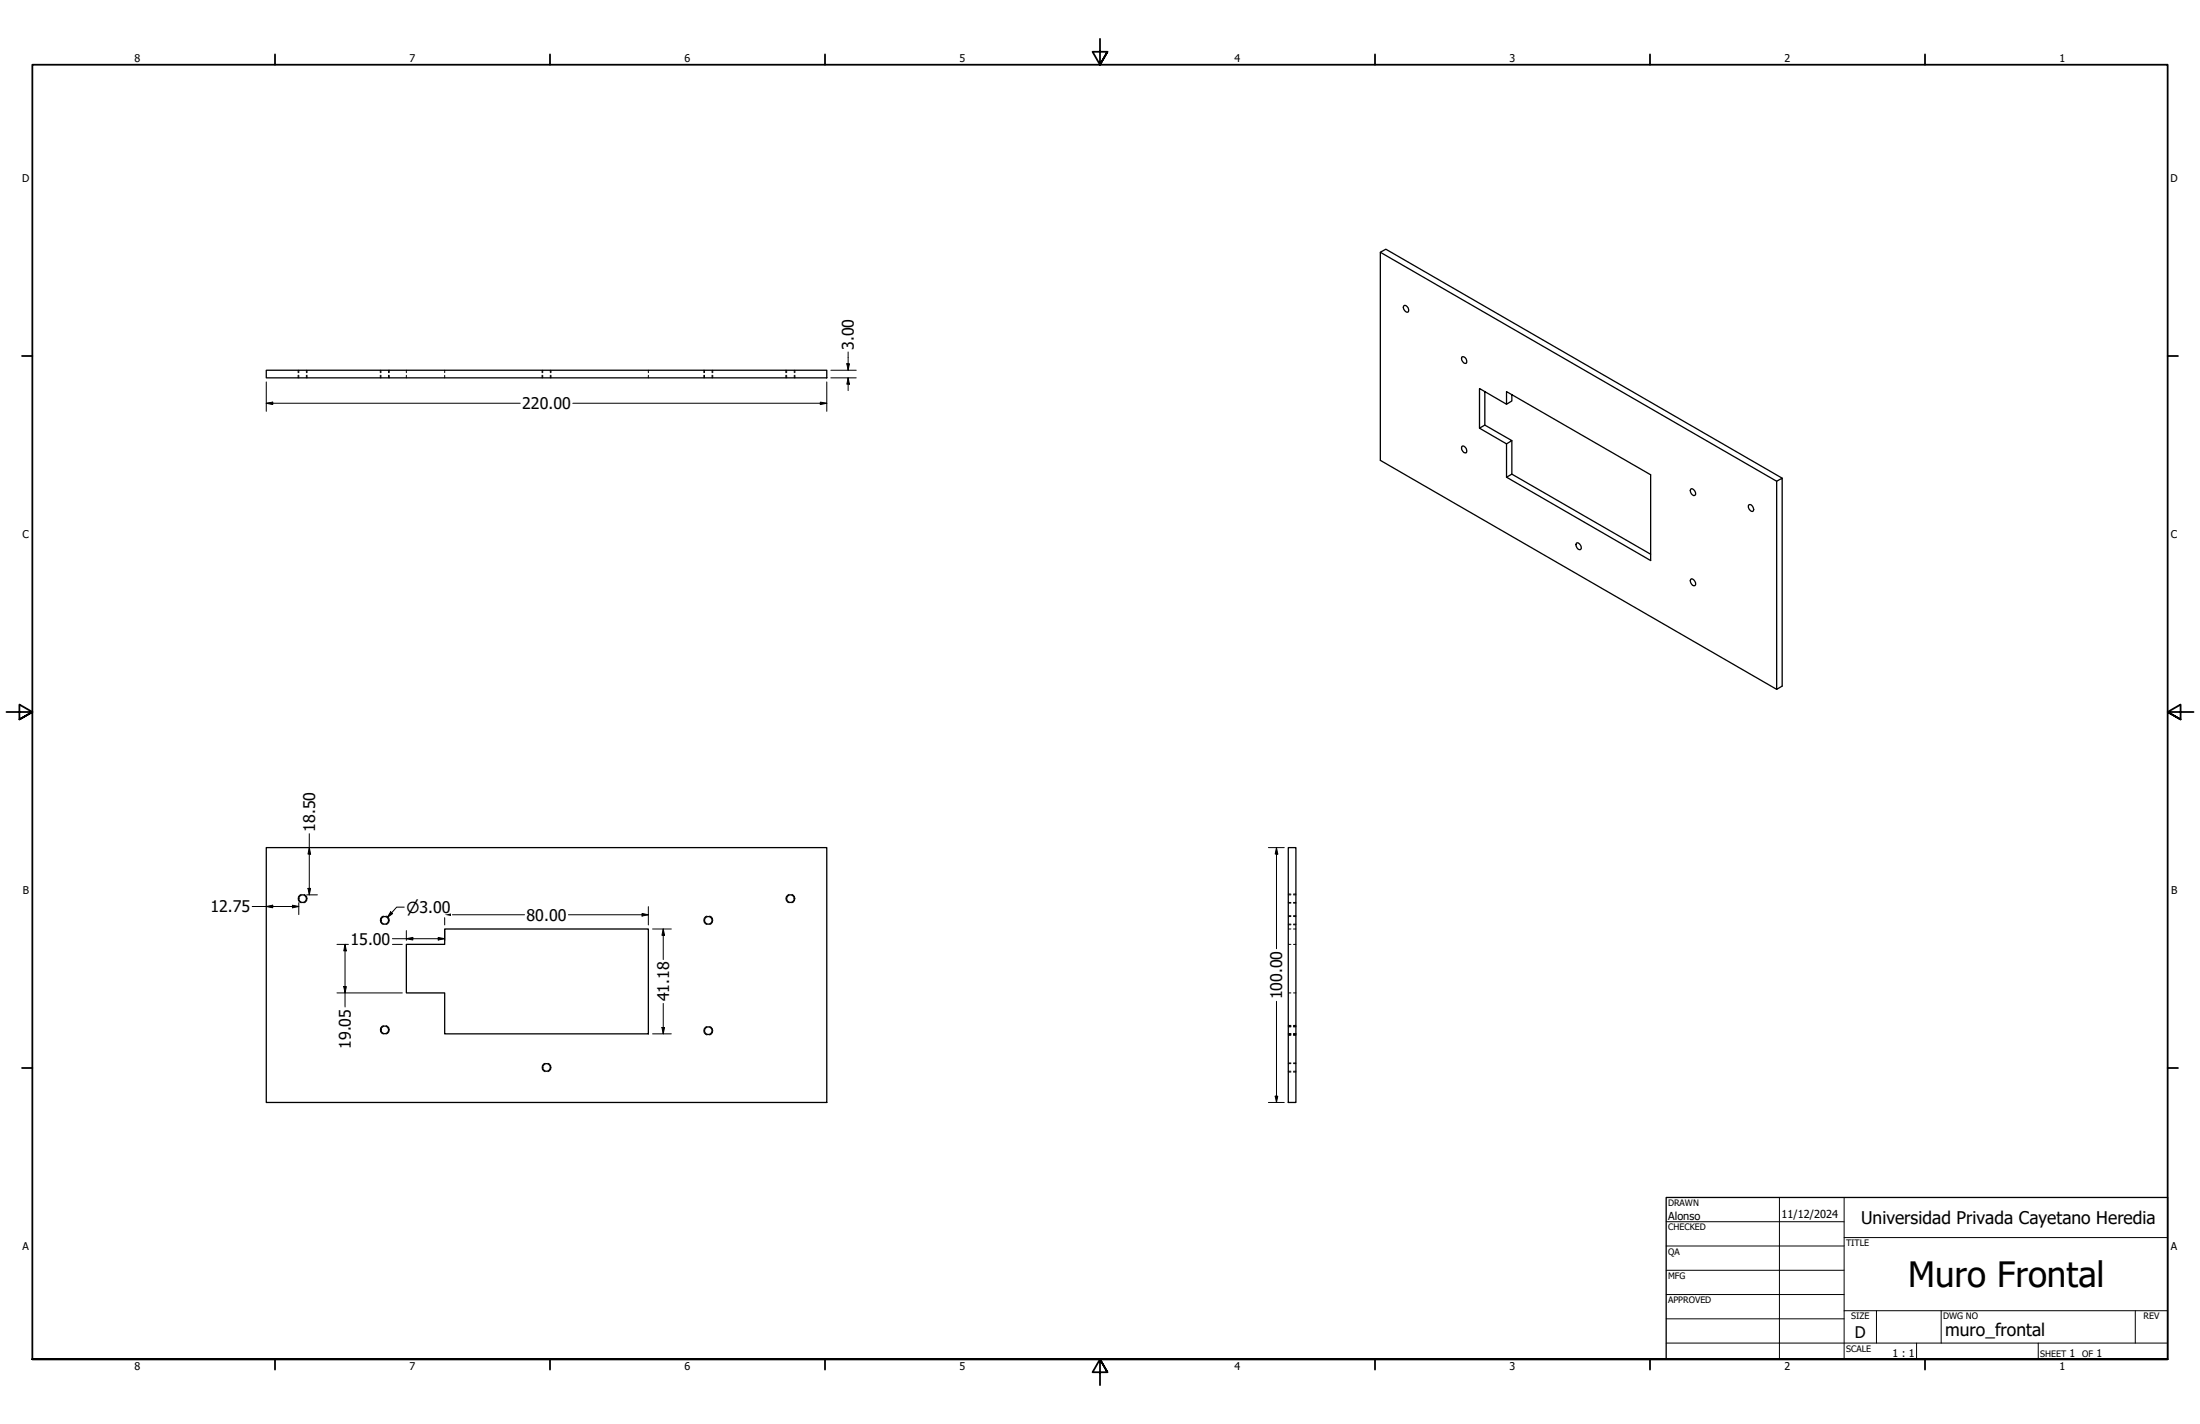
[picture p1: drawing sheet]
<svg xmlns="http://www.w3.org/2000/svg" width="864mm" height="559mm" viewBox="0 0 864 559" stroke-linecap="round" stroke-linejoin="round" font-family="sans-serif">
<!-- layer: Hidden Narrow (ANSI) -->
<g fill="none" stroke="#000" stroke-width=".39">
<path d="M117 145.3v.9M117 147.3v1M120.5 145.3v.9M120.5 147.3v1M149.3 145.3v.9M149.3 147.3v1M152.8 145.3v.9M152.8 147.3v1M212.8 145.3v.9M212.8 147.3v1M216.3 145.3v.9M216.3 147.3v1"/>
<path d="M276.3 145.3v.9M276.3 147.3v1M279.8 145.3v.9M279.8 147.3v1M308.5 145.3v.9M308.5 147.3v1M312 145.3v.9M312 147.3v1M118.2 351a1.73 1.73 0 0 0-1.2 1.6 1.73 1.73 0 0 0 1.2 1.7M119.3 351a1.73 1.73 0 0 1 1.2 1.6 1.73 1.73 0 0 1-1.2 1.7M150.5 359.5a1.73 1.73 0 0 0-1.2 1.6 1.73 1.73 0 0 0 1.2 1.7M151.6 359.5a1.73 1.73 0 0 1 1.2 1.6 1.73 1.73 0 0 1-1.2 1.7"/>
<path d="M277.5 359.5a1.73 1.73 0 0 0-1.2 1.6 1.73 1.73 0 0 0 1.2 1.7M278.6 359.5a1.73 1.73 0 0 1 1.2 1.6 1.73 1.73 0 0 1-1.2 1.7M309.8 351a1.71 1.71 0 0 0-1.3 1.6 1.71 1.71 0 0 0 1.3 1.7M310.8 351a1.73 1.73 0 0 1 1.2 1.6 1.73 1.73 0 0 1-1.2 1.7M505.7 354.4h1M505.7 350.8h1M505.7 359.3h1M507.7 354.4h1M507.7 350.8h1M507.7 359.3h1M505.7 362.9h1M507.7 362.9h1"/>
<path d="M150.5 402.5a1.73 1.73 0 0 0-1.2 1.6 1.73 1.73 0 0 0 1.2 1.7M151.6 402.5a1.73 1.73 0 0 1 1.2 1.6 1.73 1.73 0 0 1-1.2 1.7M214 417.3a1.73 1.73 0 0 0-1.2 1.6 1.73 1.73 0 0 0 1.2 1.7M215.1 417.3a1.73 1.73 0 0 1 1.2 1.6 1.73 1.73 0 0 1-1.2 1.7M277.5 402.8a1.73 1.73 0 0 0-1.2 1.7 1.73 1.73 0 0 0 1.2 1.6M278.6 402.8a1.73 1.73 0 0 1 1.2 1.7 1.73 1.73 0 0 1-1.2 1.6M505.7 417.1h1M505.7 402.4h1M505.7 405.9h1M505.7 402.7h1M505.7 406.3h1M507.7 417.1h1"/>
<path d="M507.7 402.4h1M507.7 405.9h1M507.7 402.7h1M507.7 406.3h1M505.7 420.7h1M507.7 420.7h1"/>
</g>
<!-- layer: Visible (ANSI) -->
<g fill="none" stroke="#000" stroke-width=".51">
<path d="M541.8 99l155.6 89.8 2.2-1.2v81.6l-2.2 1.3v-81.7M551 120.1l.4-.3a1.83 1.83 0 0 1 1.4 2.6 1.78 1.78 0 0 1-1.8-2.3zM104.5 145.3h220v3h-220zM573.8 140.1l.4-.1a1.79 1.79 0 0 1 1.4 2.6 1.87 1.87 0 0 1-1.8-2.5zM582.9 153.7v13.1l-2.1 1.2v-15.5l10.6 6.1M593.5 154.9v2.5l-2.1 1.2v-4.9l56.6 32.6v33.7l-56.6-32.7M573.8 175.3l.4-.3a1.86 1.86 0 0 1 1.4 2.7 1.87 1.87 0 0 1-1.8-2.4zM582.9 166.8l10.6 6.1-2.1 1.3-10.6-6.2M593.5 172.9v13.2l-2.1 1.2v-13.1M593.5 186.1l54.5 31.4M663.6 192l.4-.2a1.83 1.83 0 0 1 1.4 2.6 1.72 1.72 0 0 1-1.8-2.4zM686.6 198.1a1.65 1.65 0 0 1 1.5 .8 1.65 1.65 0 0 1-.1 1.8 1.86 1.86 0 0 1-1.4-2.6z"/>
<path d="M699.6 187.6l-155.6-89.8-2.2 1.2v81.7l155.6 89.8M618.7 213.2l.4-.2a1.86 1.86 0 0 1 1.4 2.6 1.8 1.8 0 0 1-1.8-2.4zM663.6 227.4l.4-.3a1.86 1.86 0 0 1 1.4 2.7 1.8 1.8 0 0 1-1.8-2.4zM104.5 332.6h220v100h-220zM505.7 332.6h3v100h-3zM159.5 370.6h15.1v-6h79.9v41.1h-79.9v-16.1h-15.1z"/>
<circle cx="118.8" cy="352.6" r="1.49"/>
<circle cx="310.3" cy="352.6" r="1.49"/>
<circle cx="151" cy="361.2" r="1.49"/>
<circle cx="278" cy="361.2" r="1.49"/>
<circle cx="151" cy="404.1" r="1.49"/>
<circle cx="214.5" cy="418.9" r="1.49"/>
<circle cx="278" cy="404.5" r="1.49"/>
</g>
<!-- layer: Hidden (ANSI) -->
<g fill="none" stroke="#000" stroke-width=".39">
<path d="M117.3 145.3v.9M117.3 147.3v1M120.3 145.3v.9M120.3 147.3v1M149.5 145.3v.9M149.5 147.3v1M152.5 145.3v.9M152.5 147.3v1M159.5 145.3v.9M159.5 147.3v1M174.6 145.3v.9M174.6 147.3v1"/>
<path d="M213 145.3v.9M213 147.3v1M216 145.3v.9M216 147.3v1M254.5 145.3v.9M254.5 147.3v1M276.5 145.3v.9M276.5 147.3v1M279.5 145.3v.9M279.5 147.3v1M308.8 145.3v.9M308.8 147.3v1"/>
<path d="M311.8 145.3v.9M311.8 147.3v1M505.7 359.7h1M505.7 354.1h1M505.7 351.2h1M507.7 359.7h1M507.7 354.1h1M507.7 351.2h1M505.7 364.6h1M505.7 370.6h1M505.7 362.6h1M507.7 364.6h1"/>
<path d="M507.7 370.6h1M507.7 362.6h1M505.7 389.6h1M507.7 389.6h1M505.7 405.7h1M505.7 402.7h1M505.7 405.6h1M505.7 403h1M505.7 406h1M505.7 417.4h1M507.7 405.7h1M507.7 402.7h1"/>
<path d="M507.7 405.6h1M507.7 403h1M507.7 406h1M507.7 417.4h1M505.7 420.4h1M507.7 420.4h1"/>
</g>
<!-- layer: Border (ANSI) -->
<g fill="none" stroke="#000" stroke-width=".7">
<path d="M431.8 15.2v10.2l-2.9-5.1h5.8l-2.9 5.1 2.9-5.1M107.9 21.3v4.1M215.9 21.3v4.1M323.8 21.3v4.1M539.8 21.3v4.1M647.7 21.3v4.1M755.6 21.3v4.1M8.6 139.7h4.1M850.9 139.7h4.1M2.5 279.4h10.2l-5.1-2.9v5.8l5.1-2.9-5.1 2.9M861.1 279.4h-10.2l5.1-2.9v5.8l-5.1-2.9 5.1 2.9M8.6 419.1h4.1"/>
<path d="M850.9 419.1h4.1M12.7 533.4v-508h838.2v508h-838.2h838.2M107.9 533.4v4.1M215.9 533.4v4.1M323.8 533.4v4.1M434.7 538.5l-2.9-5.1 2.9 5.1h-5.8l2.9-5.1v10.2M539.8 533.4v4.1M647.7 533.4v4.1M755.6 533.4v4.1"/>
</g>
<!-- layer: Title (ANSI) -->
<g fill="none" stroke="#000" stroke-width=".39">
<path d="M654 479.4h69.9M698.5 469.9v63.5M723.9 469.9v63.5M654 488.9h69.9M654 498.5h69.9M723.9 485.6h127M654 508h69.9M654 517.5h69.9M723.9 514.3h127M736.6 514.3v12.7M762 514.3v12.7M838.2 514.3v12.7"/>
<path d="M654 527h196.9M752.3 527v6.4M800.1 527v6.4"/>
</g>
<path d="M654 469.9h196.9v63.5h-196.9z" fill="none" stroke="#000" stroke-width=".51"/>
<!-- layer: Dimension (ANSI) -->
<g fill="none" stroke="#000" stroke-width=".39">
<path d="M332.9 138.1v7.2M104.5 158.2l2.6-.4v1zM104.5 158.2h99.7M104.5 149.9v11.5M224.9 158.2h99.6M322 157.8l2.5 .4-2.5 .6zM324.5 149.9v11.5M326.1 148.3h10M326.1 145.3h10M332.4 142.7h1l-.5 2.6zM332.9 148.3l.5 2.4h-1zM332.9 148.3v5"/>
<path d="M121.4 332.6l.5 2.6h-1zM121.4 327.2v24M497.9 332.6h6.2M501.1 332.6l.5 2.6h-1zM501.1 332.6v39.7M99 355.7h18.3M104.5 355.7l2.6-.5v1zM114.8 355.2l2.5 .5-2.5 .5zM117.3 354.3v4.6M120.4 351.2h4.2M120.9 348.6h1l-.5 2.6zM153.4 357.8l.7 .7-2.1 1.5z"/>
<path d="M158.7 356h-3l-3.7 4M177.6 359h28.3M223.1 359h31.4M252 358.5l2.5 .5-2.5 .5zM254.5 355.8v7.2M132.3 370.6h4.5M135.4 370.6l.6 2.5h-1.1zM135.4 370.6v24.6M154.1 368.4h20.5M154.1 370.6h3.8M159.5 368.4l2.6-.5v1zM159.5 365.2v3.8"/>
<path d="M172 367.9l2.6 .5-2.6 .5zM174.6 360.1v2.9M174.6 365.2v3.8M256.2 364.6h7.3M260.3 364.6l.6 2.4h-1.1zM260.3 364.6v12M132.3 389.6h25.6M134.9 387.2h1.1l-.6 2.4zM260.3 393.8v11.9M501.1 392.9v39.7M256.2 405.7h7.3M259.8 403.2h1.1l-.6 2.5z"/>
<path d="M497.9 432.6h6.2M500.6 430.1h1l-.5 2.5z"/>
</g>
<g fill="#000">
<path d="M104.5 158.2l2.6-.4v1zM322 157.8l2.5 .4-2.5 .6zM332.4 142.7h1l-.5 2.6zM332.9 148.3l.5 2.4h-1zM121.4 332.6l.5 2.6h-1zM501.1 332.6l.5 2.6h-1zM104.5 355.7l2.6-.5v1zM114.8 355.2l2.5 .5-2.5 .5zM120.9 348.6h1l-.5 2.6zM153.4 357.8l.7 .7-2.1 1.5zM174.6 359l2.4-.5v1zM252 358.5l2.5 .5-2.5 .5z"/>
<path d="M135.4 370.6l.6 2.5h-1.1zM159.5 368.4l2.6-.5v1zM172 367.9l2.6 .5-2.6 .5zM260.3 364.6l.6 2.4h-1.1zM134.9 387.2h1.1l-.6 2.4zM259.8 403.2h1.1l-.6 2.5zM500.6 430.1h1l-.5 2.5z"/>
</g>
<text font-size="13.7" x="749" y="504.9">Muro Frontal</text>
<g font-size="6.9">
<text x="730.6" y="480.4">Universidad Privada Cayetano Heredia</text>
<text x="763.6" y="524.3">muro_frontal</text>
</g>
<g font-size="6.3">
<text x="335.2" y="137.4" transform="rotate(-90 335.2 137.4)">3.00</text>
<text x="205" y="160.5">220.00</text>
<text x="123.7" y="326.3" transform="rotate(-90 123.7 326.3)">18.50</text>
<text x="82.6" y="358">12.75</text>
<text x="206.7" y="361.3">80.00</text>
<text x="137.6" y="370.6">15.00</text>
<text x="262.6" y="392.9" transform="rotate(-90 262.6 392.9)">41.18</text>
<text x="503.4" y="392.2" transform="rotate(-90 503.4 392.2)">100.00</text>
<text x="137.7" y="411.6" transform="rotate(-90 137.7 411.6)">19.05</text>
<text x="728.1" y="524.9">D</text>
</g>
<text font-size="6" x="159.5" y="358.2">⌀3.00</text>
<g font-size="4.3">
<text x="654.8" y="478.6">Alonso</text>
<text x="699.3" y="478">11/12/2024</text>
</g>
<g font-size="4.2">
<text x="52.8" y="24.4">8</text>
<text x="160.8" y="24.4">7</text>
<text x="268.7" y="24.4">6</text>
<text x="376.7" y="24.4">5</text>
<text x="484.6" y="24.4">4</text>
<text x="592.6" y="24.4">3</text>
<text x="700.5" y="24.4">2</text>
<text x="808.5" y="24.4">1</text>
<text x="8.8" y="71.4">D</text>
<text x="852" y="71.4">D</text>
<text x="8.9" y="211.1">C</text>
<text x="852.2" y="211.1">C</text>
<text x="9" y="350.8">B</text>
<text x="852.2" y="350.8">B</text>
<text x="8.9" y="490.5">A</text>
<text x="852.2" y="490.5">A</text>
<text x="742.9" y="532.6">1 : 1</text>
<text x="812.4" y="532.6">1</text>
<text x="823" y="532.6">1</text>
<text x="52.8" y="537.5">8</text>
<text x="160.8" y="537.5">7</text>
<text x="268.7" y="537.5">6</text>
<text x="376.7" y="537.5">5</text>
<text x="484.6" y="537.5">4</text>
<text x="592.6" y="537.5">3</text>
<text x="700.5" y="537.5">2</text>
<text x="808.5" y="537.5">1</text>
</g>
<g font-size="3.5">
<text x="654.8" y="473.2">DRAWN</text>
<text x="654.8" y="482.8">CHECKED</text>
<text x="724.7" y="488.9">TITLE</text>
<text x="654.8" y="492.3">QA</text>
<text x="654.8" y="501.8">MFG</text>
<text x="654.8" y="511.4">APPROVED</text>
<text x="726.7" y="517.7">SIZE</text>
<text x="762.8" y="517.7">DWG NO</text>
<text x="841.4" y="517.7">REV</text>
<text x="724.7" y="530.4">SCALE</text>
<text x="800.9" y="532.6">SHEET</text>
<text x="817.4" y="532.6">OF</text>
</g>
</svg>
